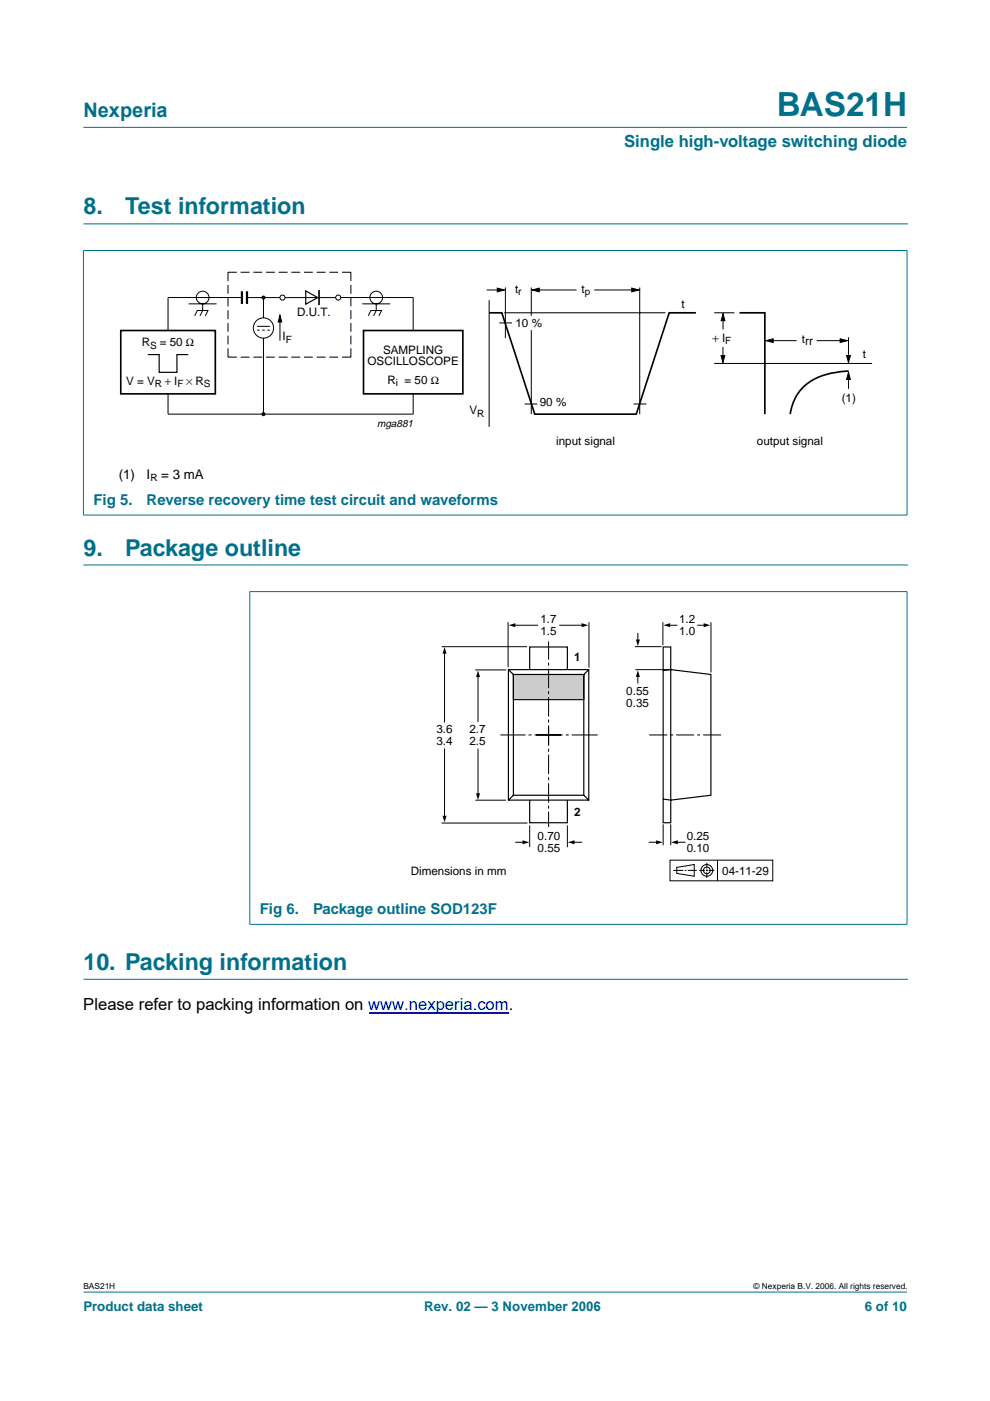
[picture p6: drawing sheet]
<svg xmlns="http://www.w3.org/2000/svg" width="210mm" height="297mm" viewBox="0 0 210 297" stroke-linecap="round" stroke-linejoin="round" font-family="sans-serif">
<g fill="#00708a" stroke="#00708a" stroke-width=".21">
<path d="M17.7 273.9h174.6z"/>
<path d="M17.7 27h174.6z"/>
<path d="M17.7 53.2v56z"/>
<path d="M192.3 53.2v56z"/>
<path d="M17.6 53.1h174.8z"/>
<path d="M17.6 109.2h174.8z"/>
<path d="M53 125.5v70.4z"/>
<path d="M192.3 125.5v70.4z"/>
<path d="M52.9 125.4h139.5z"/>
<path d="M52.9 196h139.5z"/>
</g>
<path d="M17.7 47.5h174.7M17.7 119.8h174.7M17.7 207.6h174.7" fill="none" stroke="#00708a" stroke-width=".21"/>
<g fill="none" stroke="#000" stroke-width=".21">
<path d="M50.2 57.7h-1.9v1.9M51 57.7h1.9M53.7 57.7h1.9M56.4 57.7h1.9M59.1 57.7h1.9M61.8 57.7h1.9M64.5 57.7h1.8M67.1 57.7h1.9M69.8 57.7h1.9M72.5 57.7h1.9v1.9M40 64.4h5.9M41.3 67l.5-1.2h2.3l-.6 1.2"/>
<path d="M43 64.4v1.4l-.6 1.2M48.3 60.4v1.9M48.3 63.1v1.9M48.3 65.8v1.9M48.3 68.5v1.8M48.3 71.2v1.8M48.3 73.8v1.9h1.9M51 75.7h1.9M51.3 63.1h-15.7v7M52.4 63.1h7M53.7 75.7h1.9M54.5 69.2h2.7"/>
<path d="M54.5 70h.6M55.6 70h.5M55.9 63.1v4.3M55.9 71.7v16.1M56.4 75.7h1.9M56.7 70h.5M59.1 75.7h1.9M59.4 66.9v5.3M60.4 63.1h10.8M61.8 75.7h1.9M64.5 75.7h1.8M67.1 75.7h1.9"/>
<path d="M69.8 75.7h1.9M72.2 63.1h15.4v7M74.4 60.4v1.9M74.4 63.1v1.9M74.4 65.8v1.9M74.4 68.5v1.8M74.4 71.2v1.8M74.4 73.8v1.9h-1.9M76.8 64.4h5.9M78.1 67l.5-1.2h2.3l-.6 1.2M79.8 64.4v1.4l-.6 1.2M103.2 61.5h3.7"/>
<path d="M103.7 63.6v26.9M105.9 68.5h2.6M106.9 66.3h34.2M107.2 60.9v10.8M112.6 60.9v6M112.6 70v17.8M112.8 61.5h9.4M126 61.5h9.4M135.6 60.9v26.9M151.4 66.3h4.3M151.4 77.1h33.5M153.3 73.6v3.3"/>
<path d="M153.3 66.5v3.3M162.4 72.2h6.5M173.2 72.2h6.4M179.9 78.9v3.5M179.9 71.5v5.4M35.6 83.5v4.3h52v-4.3M111.2 85.7h2.7M134.4 85.7h2.7"/>
<circle cx="43" cy="63.1" r="1.34"/>
<circle cx="55.9" cy="69.5" r="2.15"/>
<circle cx="59.9" cy="63.1" r=".54"/>
<circle cx="71.7" cy="63.1" r=".54"/>
<circle cx="79.8" cy="63.1" r="1.34"/>
</g>
<path d="M25.6 70.1h20.1v13.4h-20.1zM67.6 61.7v2.8M77.1 70.1h21v13.4h-21zM103.7 66.3h2.7l7 21.5h21.5l7-21.5h5.7M156.8 66.3h5.4v21.5M179.9 78.7a13.8 13.8 0 0 0-9.9 3.7 9.9 9.9 0 0 0-2.5 5.4" fill="none" stroke="#000" stroke-width=".35"/>
<g fill="#000" stroke="#000" stroke-width=".21">
<path d="M59.4 66.9l.3 1.4h-.7zM105.4 61.1l1.5 .4-1.5 .4zM112.8 61.5l1.5-.4v.8zM133.9 61.1l1.5 .4-1.5 .4zM153.3 66.5l.4 1.5h-.8zM152.9 75.4h.8l-.4 1.5zM162.4 72.2l1.5-.4v.8zM178.1 71.8l1.5 .4-1.5 .4zM179.5 75.4h.8l-.4 1.5zM179.9 78.9l.4 1.5h-.8z"/>
<circle cx="55.9" cy="63.1" r=".32"/>
<circle cx="55.9" cy="87.8" r=".32"/>
</g>
<path d="M31.3 75.2h2.5v3.7h3.7v-3.7h2.4M64.8 61.7l2.6 1.4-2.6 1.4z" fill="none" stroke="#000" stroke-width=".25"/>
<path d="M51.3 61.8v2.6M52.4 61.8v2.6" fill="none" stroke="#000" stroke-width=".47"/>
<path d="M108.9 143h14.9v5.3h-14.9z" fill="#ccc" stroke="#000" stroke-width=".21"/>
<path d="M81.1 129.8h83.1v57.3h-83.1z" fill="none" stroke="#fff" stroke-width=".21"/>
<g fill="none" stroke="#000" stroke-width=".21">
<path d="M93.6 137.1h18.2M94.3 138.3v14.9M107.7 131.9v9.6M109 132.6h5.1M118.6 132.6h5M124.9 131.9v9.6M135.2 134.2v1.7M140.5 131.9v4.9M141.8 132.6h1.8M147.8 132.6h1.7M150.7 131.9v10.7M94.3 158.7v14.5"/>
<path d="M100.8 142h6.5M101.3 143.3v9.8M101.3 158.7v9.8M135.2 143.2v1.7M93.6 174.5h18.2M100.8 169.7h6.5M109.2 178.6h1.9M121.5 178.6h1.9M137.6 178.6h1.8M143.4 178.6h1.9M142.1 182.4h21.7v4.4h-21.7zM142.8 184.5h2.1"/>
<path d="M143.5 183.9l3.7-.6v2.5l-3.7-.6zM145.2 184.5h.3M145.8 184.5h1.9M148.3 184.5h1.2M149.7 184.5h.3M149.9 182.9v1.2M149.9 184.4v.3M149.9 184.9v1.2M150.3 184.5h1.2M152.1 182.4v4.4"/>
<circle cx="149.9" cy="184.5" r=".71"/>
<circle cx="149.9" cy="184.5" r="1.24"/>
</g>
<g fill="#000">
<path d="M94.3 137.2l.4 1.4h-.9zM107.9 132.6l1.4-.5v.9zM123.3 132.1l1.4 .5-1.4 .4zM134.8 135.6h.9l-.5 1.4zM140.7 132.6l1.4-.5v.9zM149.2 132.1l1.4 .5-1.4 .4zM101.3 142.1l.5 1.5h-.9zM135.2 142.1l.5 1.4h-.9zM93.8 173h.9l-.4 1.4zM100.9 168.2h.9l-.5 1.4zM110.8 178.2l1.4 .4-1.4 .4zM120.4 178.6l1.4-.4v.8z"/>
<path d="M139.1 178.2l1.4 .4-1.4 .4zM142.3 178.6l1.4-.4v.8z"/>
</g>
<path d="M137.6 155.8h15.6" fill="none" stroke="#000" stroke-width=".21" stroke-dasharray="3.8 .6 .6 .6" stroke-linecap="butt"/>
<path d="M108.9 143h14.9v5.3h-14.9z" fill="#ccc" stroke="#000" stroke-width=".21"/>
<path d="M140.6 137.2h1.6v37.2h-1.6zM107.8 142h17v27.6h-17zM107.8 142l1.1 1M108.9 143h14.9v25.6h-14.9zM112.3 142v-4.8h8v4.8M124.8 142l-1 1M140.6 142.2l1.6-.2 8.5 1v25.6l-8.5 1-1.6-.2M108.9 168.6l-1.1 1M112.3 169.6v4.8h8v-4.8M123.8 168.6l1 1" fill="none" stroke="#000" stroke-width=".25"/>
<path d="M134.6 137.1h5.7M134.7 142h7.5M112.3 175v4.6M120.3 175v4.6M140.6 174.8v4.4M142.2 174.8v4.4" fill="none" stroke="#000" stroke-width=".21"/>
<path d="M113.7 155.8h13M119 155.8h-12.9" fill="none" stroke="#000" stroke-width=".21" stroke-dasharray="5.6 .6 .6 .6" stroke-linecap="butt"/>
<path d="M116.3 158v-22M116.3 154v21.3" fill="none" stroke="#000" stroke-width=".21" stroke-dasharray="4.1 .6 .6 .6" stroke-linecap="butt"/>
<path d="M78.2 214.7h29.6" fill="none" stroke="#00f" stroke-width=".26"/>
<text font-size="7.1" fill="#00708a" x="164.7" y="24.7">BAS21H</text>
<g font-size="4.9" fill="#00708a">
<text x="17.7" y="45.5">8.</text>
<text x="26.5" y="45.5">Test information</text>
<text x="17.7" y="117.8">9.</text>
<text x="26.5" y="117.8">Package outline</text>
<text x="17.7" y="205.6">10. Packing information</text>
</g>
<text font-size="4.2" fill="#00708a" x="17.7" y="24.9">Nexperia</text>
<text font-size="3.5" fill="#00708a" x="132.3" y="31.1">Single high-voltage switching diode</text>
<text font-size="3.5" x="17.7" y="214.1">Please refer to packing information on www.nexperia.com.</text>
<g font-size="3.2" fill="#00708a">
<text x="19.8" y="107.1">Fig 5.</text>
<text x="31.1" y="107.1">Reverse recovery time test circuit and waveforms</text>
<text x="55.1" y="193.9">Fig 6.</text>
<text x="66.4" y="193.9">Package outline SOD123F</text>
</g>
<g font-size="2.8">
<text x="25.2" y="101.6">(1)</text>
<text x="31.1" y="101.6">I</text>
<text x="34.2" y="101.6">= 3 mA</text>
</g>
<g font-size="2.8" fill="#00708a">
<text x="17.7" y="278">Product data sheet</text>
<text x="89.9" y="278">Rev. 02 — 3 November 2006</text>
<text x="183.4" y="278">6 of 10</text>
</g>
<g font-size="2.5">
<text x="109.2" y="62.1">t</text>
<text x="123.3" y="62.1">t</text>
<text x="144.5" y="65.3">t</text>
<text x="63" y="67">D.U.T.</text>
<text x="109.3" y="69.3">10 %</text>
<text x="30.1" y="73.4">R</text>
<text x="33.9" y="73.4">= 50 Ω</text>
<text x="59.9" y="72.1">I</text>
<text x="77.9" y="77.4">OSCILLOSCOPE</text>
<text x="81.2" y="75">SAMPLING</text>
<text x="151.1" y="72.5">+ I</text>
<text x="170" y="72.7">trr</text>
<text x="182.9" y="75.9">t</text>
<text x="26.8" y="81.6">V = V</text>
<text x="35" y="81.6">+ I</text>
<text x="82.1" y="81.4">R</text>
<text x="85.8" y="81.4">= 50 Ω</text>
<text x="99.5" y="87.9">V</text>
<text x="114.5" y="86.2">90 %</text>
<text x="178.5" y="85.2">(1)</text>
<text x="117.9" y="94.3">input signal</text>
<text x="160.5" y="94.3">output signal</text>
<text x="114.6" y="132.2">1.7</text>
<text x="114.6" y="134.6">1.5</text>
<text x="144" y="132.2">1.2</text>
<text x="144" y="134.6">1.0</text>
<text x="121.7" y="140.2">1</text>
<text x="132.8" y="147.4">0.55</text>
<text x="132.8" y="149.9">0.35</text>
<text x="92.5" y="155.5">3.6</text>
<text x="99.5" y="155.5">2.7</text>
<text x="92.5" y="158">3.4</text>
<text x="99.5" y="158">2.5</text>
<text x="121.7" y="173.1">2</text>
<text x="114" y="178.1">0.70</text>
<text x="145.6" y="178.1">0.25</text>
<text x="87.1" y="185.4">Dimensions in mm</text>
<text x="114" y="180.6">0.55</text>
<text x="145.6" y="180.6">0.10</text>
<text x="153.1" y="185.4">04-11-29</text>
</g>
<text font-size="2.5" fill="#231f20" x="39.5" y="81.6">× R</text>
<text font-size="2.2" x="80" y="90.5">mga881</text>
<g font-size="2.1">
<text x="109.9" y="62.6">r</text>
<text x="124" y="62.6">p</text>
<text x="31.9" y="73.9">S</text>
<text x="60.6" y="72.6">F</text>
<text x="153.8" y="73">F</text>
<text x="32.9" y="82.1">R</text>
<text x="37.6" y="82.1">F</text>
<text x="43.2" y="82.1">S</text>
<text x="83.9" y="81.9">i</text>
<text x="101.2" y="88.4">R</text>
<text x="31.9" y="102.1">R</text>
</g>
<g font-size="1.8">
<text x="17.7" y="273.4">BAS21H</text>
<text x="159.8" y="273.4">© Nexperia B.V. 2006. All rights reserved.</text>
</g>
</svg>
